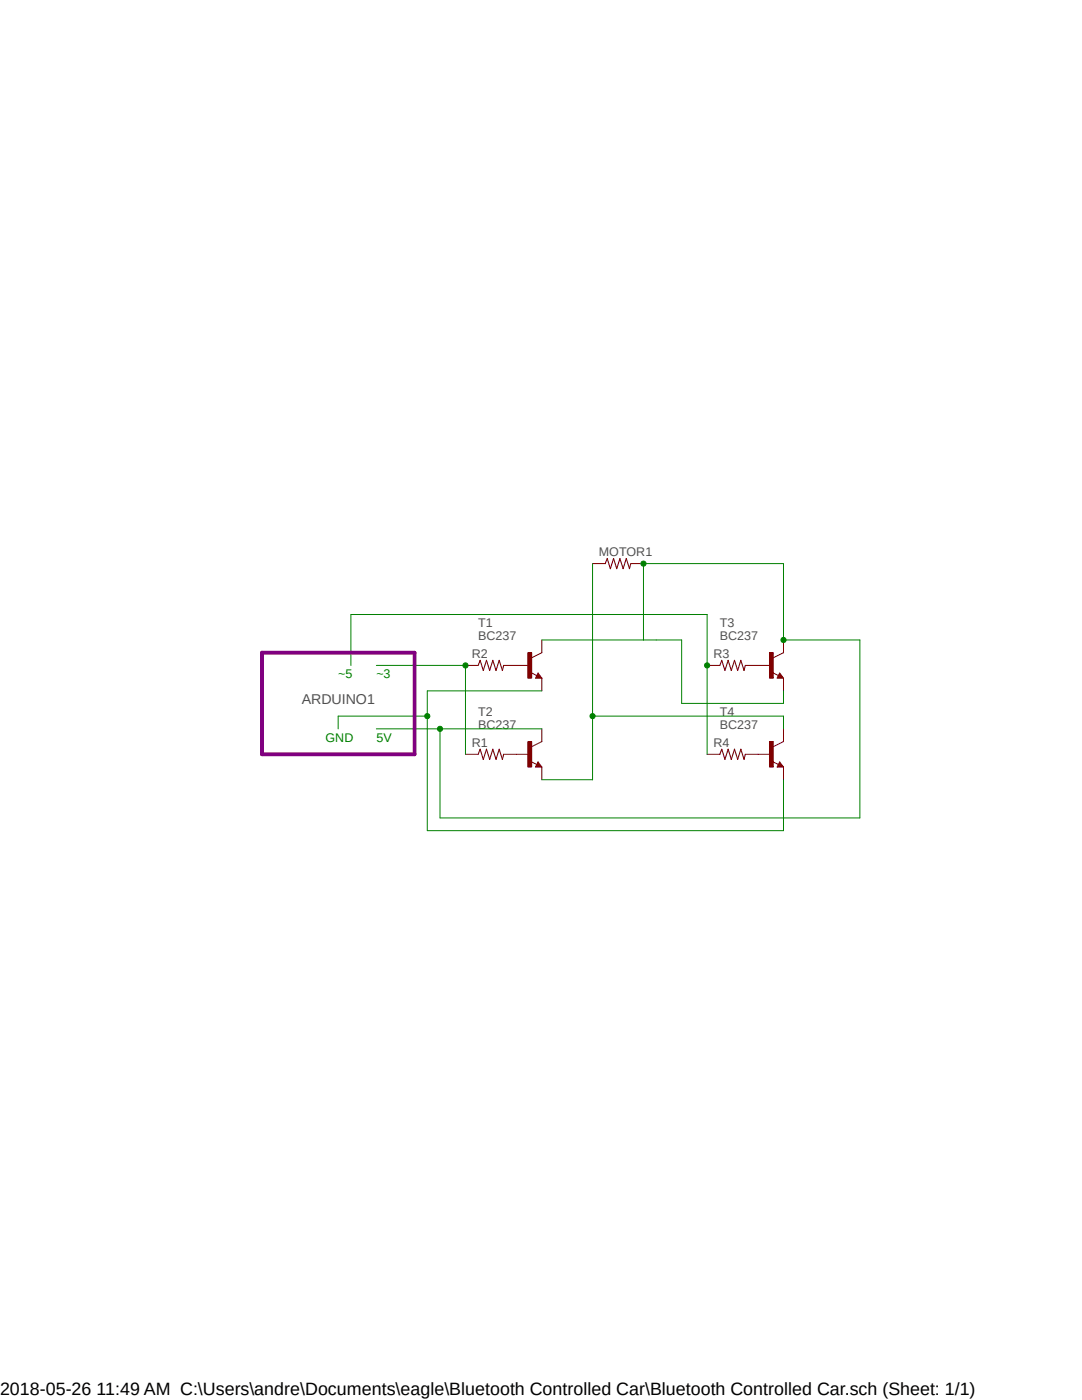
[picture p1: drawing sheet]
<svg xmlns="http://www.w3.org/2000/svg" width="216mm" height="279mm" viewBox="0 0 216 279" stroke-linecap="round" stroke-linejoin="round" font-family="sans-serif">
<path d="M44.2 108.4l127.5 57.5M171.7 108.4l-127.5 57.5" fill="none" stroke="#fff" stroke-width=".2"/>
<path d="M105.9 134.2l1.2 .6M107.4 134.3l.7 1h-1.3zM108.1 130.3l-2 1" fill="none" stroke="#800000" stroke-width=".2"/>
<path d="M107.4 134.8l.1 .3h-.4l.3-.5 .5 .6h-.8" fill="none" stroke="#800000" stroke-width=".25"/>
<path d="M105.3 130.3h.8v5h-.8z" fill-rule="evenodd" fill="#800000"/>
<path d="M103 132.8h2.6M105.3 130.3h.8v5h-.8zM108.1 127.7v2.6M108.1 135.3v2.6M105.9 152l1.2 .6M107.4 152.1l.7 1h-1.3zM108.1 148l-2 1" fill="none" stroke="#800000" stroke-width=".2"/>
<path d="M107.4 152.6l.1 .2h-.4l.3-.5 .5 .7h-.8" fill="none" stroke="#800000" stroke-width=".25"/>
<path d="M105.3 148h.8v5.1h-.8z" fill-rule="evenodd" fill="#800000"/>
<path d="M154.1 134.2l1.2 .6M155.6 134.3l.7 1h-1.2zM156.3 130.3l-2 1M103 150.5h2.6M105.3 148h.8v5.1h-.8zM108.1 145.5v2.5M108.1 153.1v2.5" fill="none" stroke="#800000" stroke-width=".2"/>
<path d="M155.6 134.8l.1 .3h-.4l.3-.5 .5 .6h-.8" fill="none" stroke="#800000" stroke-width=".25"/>
<path d="M153.5 130.3h.8v5h-.8z" fill-rule="evenodd" fill="#800000"/>
<path d="M151.3 132.8h2.5M153.5 130.3h.8v5h-.8zM156.3 127.7v2.6M156.3 135.3v2.6M154.1 152l1.2 .6M155.6 152.1l.7 1h-1.2zM156.3 148l-2 1" fill="none" stroke="#800000" stroke-width=".2"/>
<path d="M155.6 152.6l.1 .2h-.4l.3-.5 .5 .7h-.8" fill="none" stroke="#800000" stroke-width=".25"/>
<path d="M153.5 148h.8v5.1h-.8z" fill-rule="evenodd" fill="#800000"/>
<g fill="none" stroke="#800000" stroke-width=".2">
<path d="M118.2 112.5h2.6M125.9 112.5h2.5M92.9 132.8h2.5M100.5 132.8h2.5M141.1 132.8h2.5M148.7 132.8h2.6M92.9 150.5h2.5M100.5 150.5h2.5M141.1 150.5h2.5M148.7 150.5h5.1M153.5 148h.8v5.1h-.8zM156.3 145.5v2.5"/>
<path d="M156.3 153.1v2.5"/>
</g>
<path d="M120.8 112.5l.4-1 .6 2 .6-2 .7 2 .6-2 .6 2 .7-2 .6 2 .3-1M95.4 132.8l.4-1 .6 2 .7-2 .6 2 .6-2 .7 2 .6-2 .6 2 .3-1M143.6 132.8l.4-1 .7 2 .6-2 .6 2 .7-2 .6 2 .6-2 .7 2 .2-1M95.4 150.5l.4-1 .6 2.1 .7-2.1 .6 2.1 .6-2.1 .7 2.1 .6-2.1 .6 2.1 .3-1.1M143.6 150.5l.4-1 .7 2.1 .6-2.1 .6 2.1 .7-2.1 .6 2.1 .6-2.1 .7 2.1 .2-1.1" fill="none" stroke="#800000" stroke-width=".21"/>
<path d="M75.1 132.8h17.8v17.7" fill="none" stroke="#008000" stroke-width=".2"/>
<circle cx="92.9" cy="132.8" r=".51" fill="#008000"/>
<g fill="none" stroke="#008000" stroke-width=".2">
<path d="M118.2 112.5v43.1h-10.1M118.2 142.9h38.1v2.6"/>
<circle cx="92.9" cy="132.8" r=".51"/>
</g>
<circle cx="118.2" cy="142.9" r=".51" fill="#008000"/>
<g fill="none" stroke="#008000" stroke-width=".2">
<path d="M108.1 137.9h-22.8v27.9h71v-10.2M85.3 142.9h-17.8v2.6"/>
<circle cx="118.2" cy="142.9" r=".51"/>
</g>
<circle cx="85.3" cy="142.9" r=".51" fill="#008000"/>
<g fill="none" stroke="#008000" stroke-width=".2">
<path d="M108.1 127.7h20.3M130.9 127.7h5.1v12.7h20.3v-2.5M156.3 127.7h15.3v35.5h-83.8v-17.7M75.1 145.5h33"/>
<circle cx="85.3" cy="142.9" r=".51"/>
</g>
<circle cx="87.8" cy="145.5" r=".51" fill="#008000"/>
<g fill="none" stroke="#008000" stroke-width=".2">
<path d="M128.4 112.5h27.9v15.2"/>
<circle cx="87.8" cy="145.5" r=".51"/>
</g>
<circle cx="156.3" cy="127.7" r=".51" fill="#008000"/>
<g fill="none" stroke="#008000" stroke-width=".2">
<path d="M128.4 112.5v15.2h2.5"/>
<circle cx="156.3" cy="127.7" r=".51"/>
</g>
<circle cx="128.4" cy="112.5" r=".51" fill="#008000"/>
<g fill="none" stroke="#008000" stroke-width=".2">
<path d="M70 122.6h71.1v27.9"/>
<circle cx="128.4" cy="112.5" r=".51"/>
</g>
<circle cx="141.1" cy="132.8" r=".51" fill="#008000"/>
<g fill="none" stroke="#008000" stroke-width=".2">
<path d="M70 122.6v10.2"/>
<circle cx="141.1" cy="132.8" r=".51"/>
</g>
<path d="M52.3 130.3h30.4v20.2h-30.4z" fill="none" stroke="#800080" stroke-width=".76"/>
<text font-size="3.6" x="0" y="278.4">2018-05-26 11:49 AM C:\Users\andre\Documents\eagle\Bluetooth Controlled Car\Bluetooth Controlled Car.sch (Sheet: 1/1)</text>
<text font-size="2.8" fill="#505050" x="60.2" y="140.4">ARDUINO1</text>
<g font-size="2.5" fill="#505050">
<text x="119.5" y="111">MOTOR1</text>
<text x="95.4" y="125.2">T1</text>
<text x="143.6" y="125.2">T3</text>
<text x="94.2" y="131.3">R2</text>
<text x="95.4" y="127.7">BC237</text>
<text x="142.4" y="131.3">R3</text>
<text x="143.6" y="127.7">BC237</text>
<text x="95.4" y="142.9">T2</text>
<text x="143.6" y="142.9">T4</text>
<text x="94.2" y="149.1">R1</text>
<text x="95.4" y="145.5">BC237</text>
<text x="142.4" y="149.1">R4</text>
<text x="143.6" y="145.5">BC237</text>
</g>
<g font-size="2.5" fill="#008000">
<text x="67.5" y="135.3">~5</text>
<text x="75.1" y="135.3">~3</text>
<text x="64.9" y="148">GND</text>
<text x="75.1" y="148">5V</text>
</g>
</svg>
